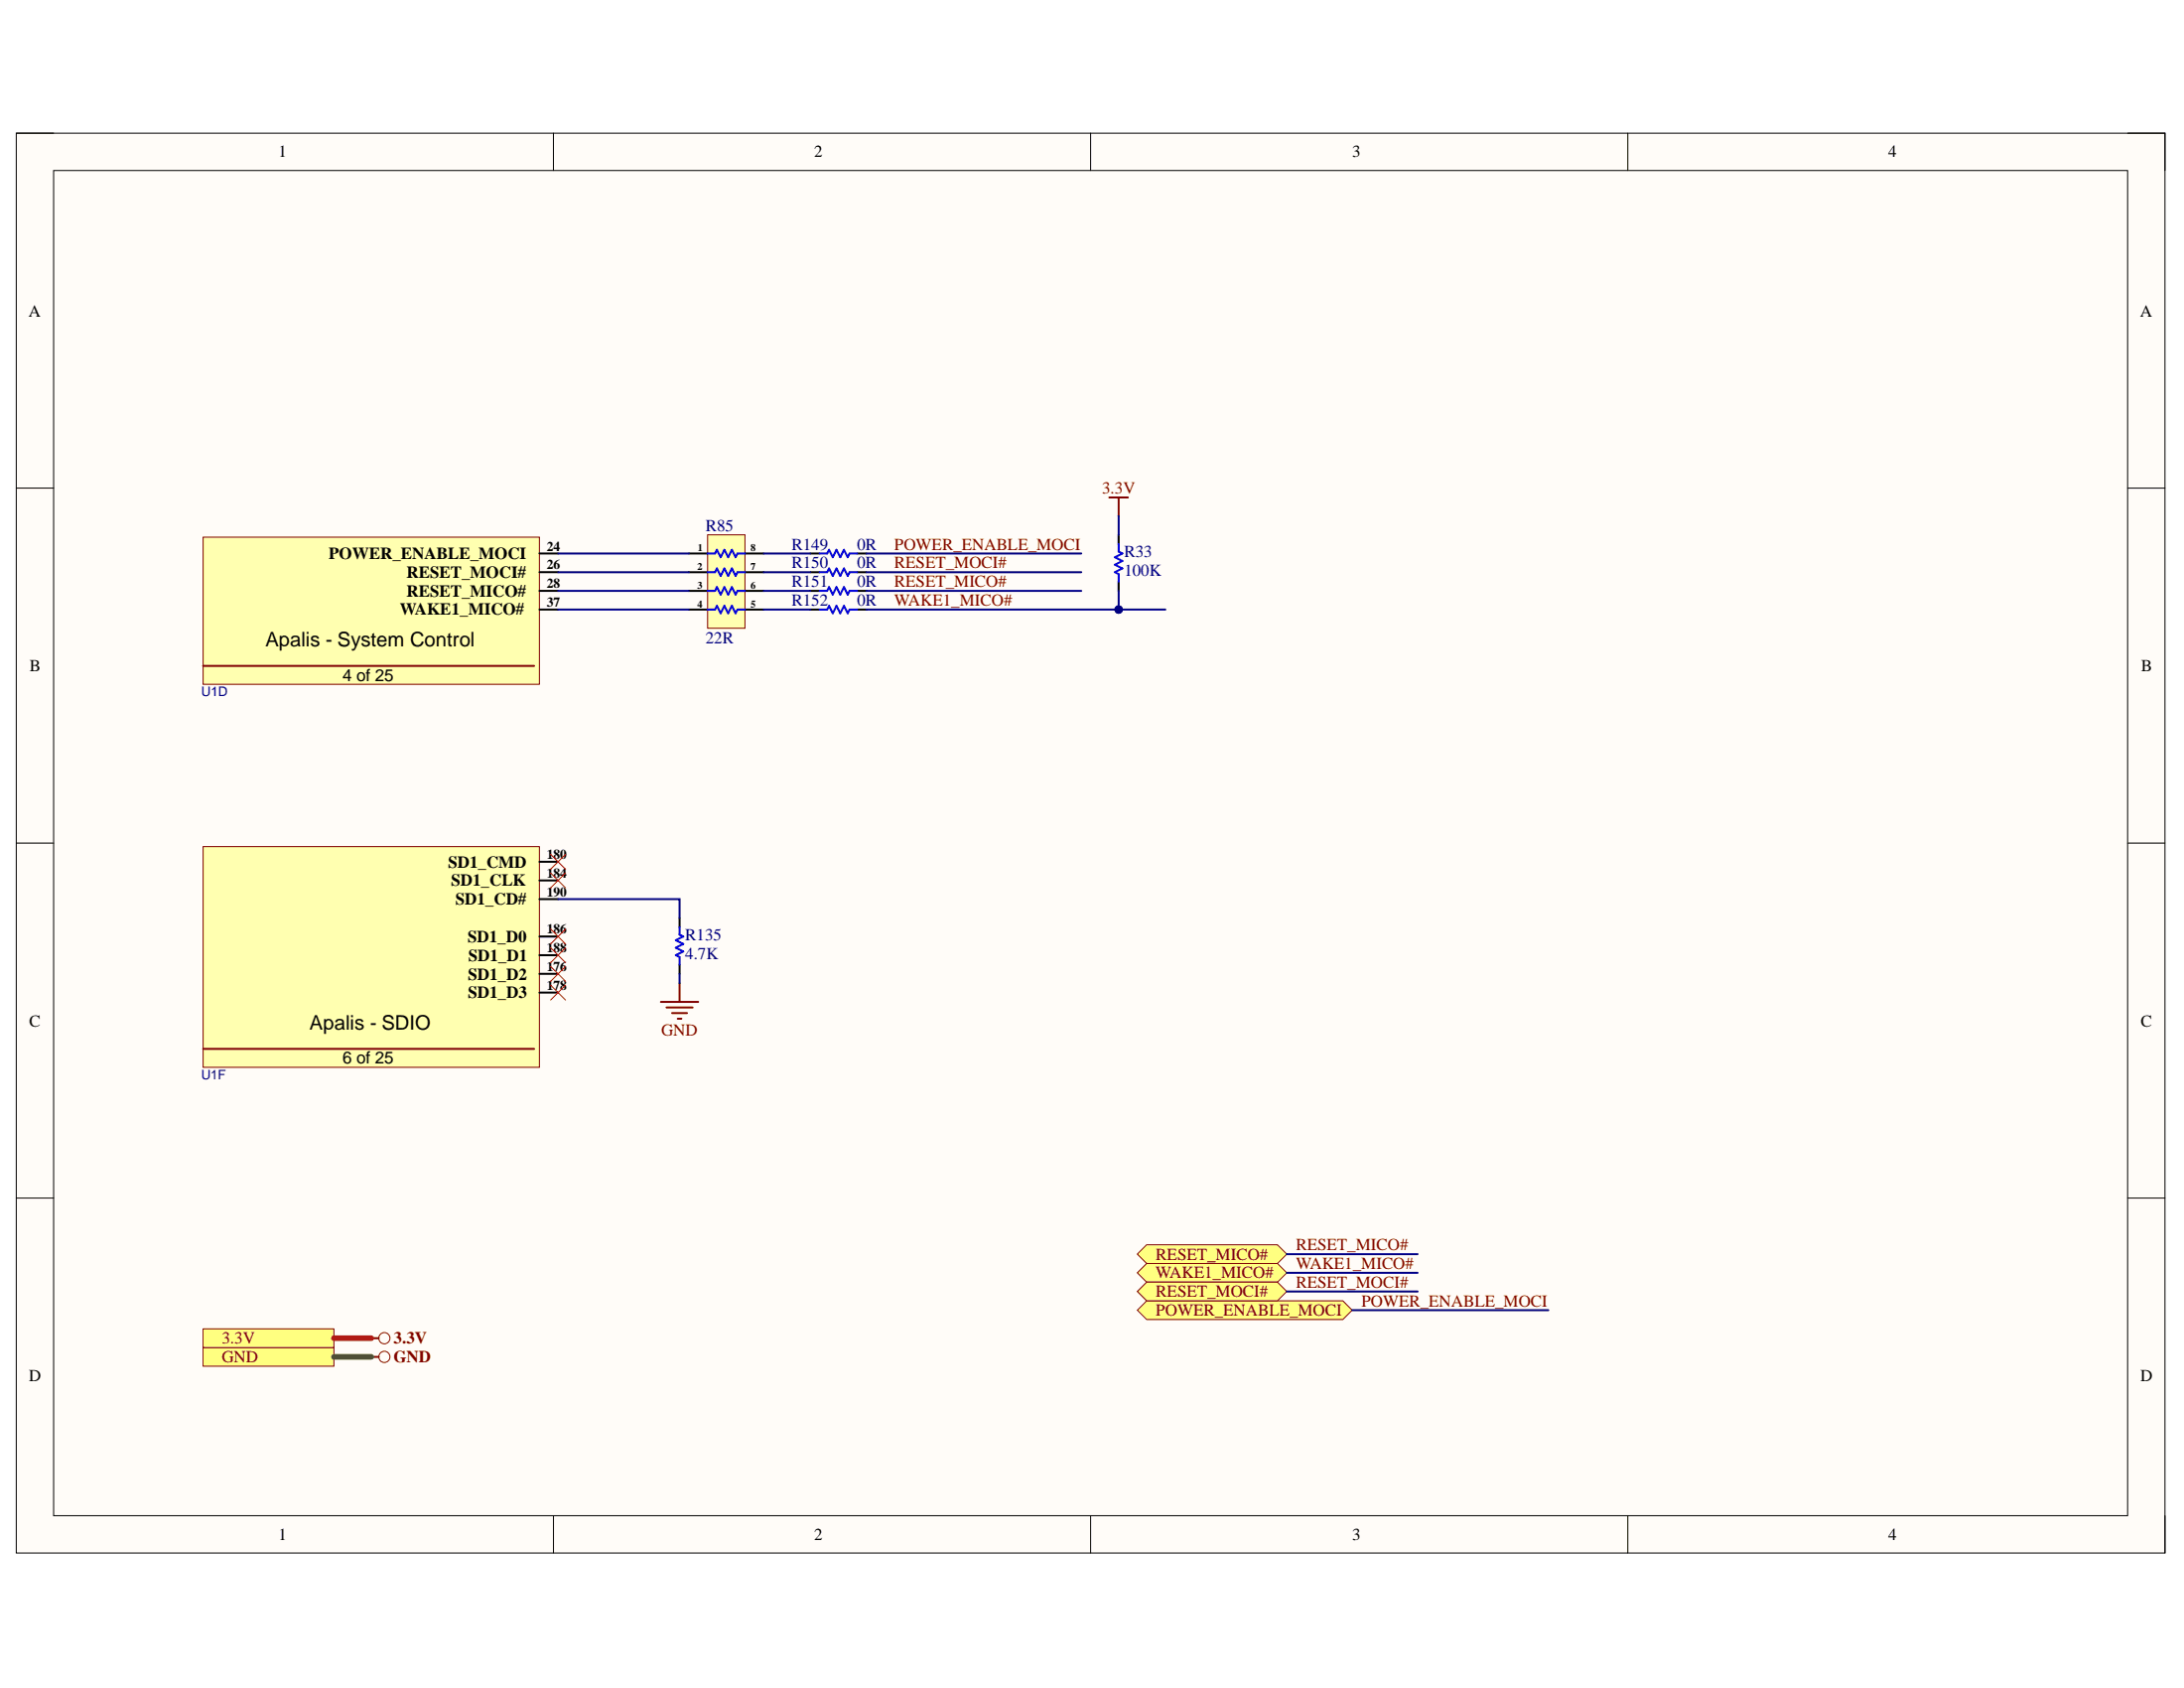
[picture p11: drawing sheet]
<svg xmlns="http://www.w3.org/2000/svg" width="279mm" height="216mm" viewBox="0 0 279 216" stroke-linecap="round" stroke-linejoin="round" font-family="sans-serif">
<path d="M2.1 17h274.9v181.6h-274.9z" fill-rule="evenodd" fill="#fffcf8"/>
<path d="M2.1 17h274.9v181.6h-274.9z" fill="none" stroke="#000" stroke-width=".13"/>
<path d="M6.9 21.8h265.3v172.1h-265.3z" fill-rule="evenodd" fill="#fffcf8"/>
<g fill="none" stroke="#000" stroke-width=".13">
<path d="M2.1 17h4.8M70.8 17v4.8M139.5 17v4.8M208.2 17v4.8M272.2 17h4.8v4.8M6.9 21.8h265.3v172.1h-265.3zM2.1 62.4h4.8M272.2 62.4h4.8M2.1 107.8h4.8M272.2 107.8h4.8M2.1 153.2h4.8M272.2 153.2h4.8"/>
<path d="M70.8 193.9v4.7M139.5 193.9v4.7M208.2 193.9v4.7M277 193.9v4.7"/>
</g>
<path d="M26 68.7h43v18.8h-43z" fill-rule="evenodd" fill="#ffffb0"/>
<path d="M26 68.7h43v18.8h-43z" fill="none" stroke="#800000" stroke-width=".13"/>
<path d="M69 70.8h2.4M69 73.2h2.4M69 75.6h2.4M69 78h2.4" fill="none" stroke="#000" stroke-width=".25"/>
<path d="M26 85.2h42.3" fill="none" stroke="#800000" stroke-width=".25"/>
<path d="M26 108.3h43v28.2h-43z" fill-rule="evenodd" fill="#ffffb0"/>
<path d="M26 108.3h43v28.2h-43z" fill="none" stroke="#800000" stroke-width=".13"/>
<path d="M26 134.2h42.3" fill="none" stroke="#800000" stroke-width=".25"/>
<path d="M69 112.6h2.4M69 115h2.4M69 110.2h2.4M69 119.8h2.4M69 122.2h2.4M69 124.6h2.4M69 127h2.4" fill="none" stroke="#000" stroke-width=".25"/>
<path d="M90.5 68.4h4.8v12h-4.8z" fill-rule="evenodd" fill="#ffffb0"/>
<path d="M90.5 68.4h4.8v12h-4.8z" fill="none" stroke="#800000" stroke-width=".13"/>
<g fill="none" stroke="#000" stroke-width=".25">
<path d="M88.1 70.8h2.4M88.1 73.2h2.4M88.1 75.6h2.4M88.1 78h2.4M95.3 70.8h2.4M95.3 73.2h2.4M95.3 75.6h2.4M95.3 78h2.4M103.7 70.8h1.2M103.7 73.2h1.2M103.7 75.6h1.2M103.7 78h1.2"/>
<path d="M109.6 70.8h1.2M109.6 73.2h1.2M109.6 75.6h1.2M109.6 78h1.2M143.1 68.4v1.2M143.1 74.4v1.2M86.9 117.4v1.2M86.9 123.4v1.2"/>
</g>
<path d="M90.5 70.8h1l.2-.5 .5 1 .5-1 .5 1 .4-1 .5 1 .2-.5h1M90.5 73.2h1l.2-.5 .5 1 .5-1 .5 1 .4-1 .5 1 .2-.5h1M90.5 75.6h1l.2-.5 .5 1 .5-1 .5 1 .4-1 .5 1 .2-.5h1M90.5 78h1l.2-.5 .5 .9 .5-.9 .5 .9 .4-.9 .5 .9 .2-.4h1M104.9 70.8h.9l.3-.5 .4 1 .5-1 .5 1 .5-1 .4 1 .3-.5h.9M104.9 73.2h.9l.3-.5 .4 1 .5-1 .5 1 .5-1 .4 1 .3-.5h.9M104.9 75.6h.9l.3-.5 .4 1 .5-1 .5 1 .5-1 .4 1 .3-.5h.9M104.9 78h.9l.3-.5 .4 .9 .5-.9 .5 .9 .5-.9 .4 .9 .3-.4h.9M143.1 69.6v1l.5 .2-1 .5 1 .5-1 .4 1 .5-1 .5 .5 .2v1M86.9 118.6v.9l.5 .3-.9 .5 .9 .4-.9 .5 .9 .5-.9 .5 .4 .2v1" fill="none" stroke="#00f" stroke-width=".25"/>
<path d="M141.9 63.6h2.4M143.1 63.6v2.4M84.5 128.1h4.8M85.3 128.9h3.3M86 129.6h1.9M86.7 130.3h.5M86.9 125.8v2.3" fill="none" stroke="#800000" stroke-width=".25"/>
<path d="M26 172.4h16.7v2.3h-16.7z" fill-rule="evenodd" fill="#ffff80"/>
<g fill="none" stroke="#800000" stroke-width=".13">
<path d="M26 172.4h16.7v2.3h-16.7z"/>
<circle cx="49.2" cy="173.5" r=".72"/>
</g>
<path d="M47.5 173.5h1" fill="none" stroke="#800000" stroke-width=".25"/>
<path d="M26 170h16.7v2.4h-16.7z" fill-rule="evenodd" fill="#ffff80"/>
<g fill="none" stroke="#800000" stroke-width=".13">
<path d="M26 170h16.7v2.4h-16.7z"/>
<circle cx="49.2" cy="171.2" r=".72"/>
</g>
<path d="M47.5 171.2h1" fill="none" stroke="#800000" stroke-width=".25"/>
<path d="M145.5 160.4l1.2-1.2h16.7l1.2 1.2-1.2 1.2h-16.7z" fill-rule="evenodd" fill="#ffff80"/>
<path d="M145.5 160.4l1.2-1.2h16.7l1.2 1.2-1.2 1.2h-16.7z" fill="none" stroke="#800000" stroke-width=".13"/>
<path d="M145.5 162.8l1.2-1.2h16.7l1.2 1.2-1.2 1.2h-16.7z" fill-rule="evenodd" fill="#ffff80"/>
<path d="M145.5 162.8l1.2-1.2h16.7l1.2 1.2-1.2 1.2h-16.7z" fill="none" stroke="#800000" stroke-width=".13"/>
<path d="M146.7 166.4h25.1l1.2 1.2-1.2 1.2h-25.1l-1.2-1.2z" fill-rule="evenodd" fill="#ffff80"/>
<path d="M146.7 166.4h25.1l1.2 1.2-1.2 1.2h-25.1l-1.2-1.2z" fill="none" stroke="#800000" stroke-width=".13"/>
<path d="M145.5 165.2l1.2-1.2h16.7l1.2 1.2-1.2 1.2h-16.7z" fill-rule="evenodd" fill="#ffff80"/>
<path d="M145.5 165.2l1.2-1.2h16.7l1.2 1.2-1.2 1.2h-16.7z" fill="none" stroke="#800000" stroke-width=".13"/>
<path d="M71.4 70.8h16.7M71.4 73.2h16.7M71.4 75.6h16.7M71.4 78h16.7M97.7 70.8h6M97.7 73.2h6M97.7 75.6h6M97.7 78h6M110.8 78h38.3M110.8 70.8h27.5M110.8 73.2h27.5M110.8 75.6h27.5" fill="none" stroke="#000080" stroke-width=".25"/>
<circle cx="143.1" cy="78" r=".48" fill="#000080"/>
<circle cx="143.1" cy="78" r=".48" fill="none" stroke="#000080" stroke-width=".13"/>
<path d="M143.1 66v2.4M143.1 75.6v2.4" fill="none" stroke="#000080" stroke-width=".25"/>
<circle cx="143.1" cy="78" r=".48" fill="#000080"/>
<circle cx="143.1" cy="78" r=".48" fill="none" stroke="#000080" stroke-width=".13"/>
<path d="M71.4 115h15.5v2.4M86.9 124.6v1.2M164.6 160.4h16.8M164.6 162.8h16.8M164.6 165.2h16.8M173 167.6h25.1" fill="none" stroke="#000080" stroke-width=".25"/>
<path d="M42.7 173.5h4.8" fill="none" stroke="#38761d" stroke-width=".72"/>
<path d="M42.7 171.2h4.8" fill="none" stroke="#f00" stroke-width=".72"/>
<path d="M70.4 109.3l2 1.9M70.4 111.7l2 1.9M70.4 118.8l2 1.9M72.4 109.3l-2 1.9M72.4 111.7l-2 1.9M72.4 118.8l-2 1.9M70.4 121.2l2 1.9M70.4 123.6l2 1.9M70.4 126l2 1.9M72.4 121.2l-2 1.9M72.4 123.6l-2 1.9M72.4 126l-2 1.9" fill="none" stroke="#f00" stroke-width=".13"/>
<g font-size="2.6">
<text x="34" y="82.7">Apalis - System Control</text>
<text x="39.6" y="131.7">Apalis - SDIO</text>
</g>
<g font-size="2.2">
<text x="35.6" y="20.1">1</text>
<text x="104.1" y="20.1">2</text>
<text x="173" y="20.1">3</text>
<text x="241.6" y="20.1">4</text>
<text x="3.7" y="40.5">A</text>
<text x="273.8" y="40.5">A</text>
<text x="42.1" y="71.5">POWER_ENABLE_MOCI</text>
<text x="52" y="73.9">RESET_MOCI#</text>
<text x="52" y="76.3">RESET_MICO#</text>
<text x="51.2" y="78.7">WAKE1_MICO#</text>
<text x="3.8" y="85.9">B</text>
<text x="43.8" y="87.1">4 of 25</text>
<text x="273.9" y="85.9">B</text>
<text x="57.3" y="111">SD1_CMD</text>
<text x="57.7" y="113.3">SD1_CLK</text>
<text x="58.3" y="115.7">SD1_CD#</text>
<text x="59.8" y="120.5">SD1_D0</text>
<text x="59.9" y="125.3">SD1_D2</text>
<text x="59.9" y="122.9">SD1_D1</text>
<text x="3.8" y="131.3">C</text>
<text x="59.9" y="127.7">SD1_D3</text>
<text x="273.9" y="131.3">C</text>
<text x="43.8" y="136">6 of 25</text>
<text x="3.7" y="176.7">D</text>
<text x="273.8" y="176.7">D</text>
<text x="35.6" y="197">1</text>
<text x="104.1" y="197">2</text>
<text x="173" y="197">3</text>
<text x="241.6" y="197">4</text>
</g>
<g font-size="2.2" fill="#800000">
<text x="141" y="63.2">3.3V</text>
<text x="114.4" y="70.3">POWER_ENABLE_MOCI</text>
<text x="114.4" y="72.7">RESET_MOCI#</text>
<text x="114.4" y="75.1">RESET_MICO#</text>
<text x="114.4" y="77.5">WAKE1_MICO#</text>
<text x="84.6" y="132.4">GND</text>
<text x="147.9" y="161.1">RESET_MICO#</text>
<text x="165.8" y="159.9">RESET_MICO#</text>
<text x="147.9" y="163.5">WAKE1_MICO#</text>
<text x="147.9" y="165.9">RESET_MOCI#</text>
<text x="165.8" y="162.3">WAKE1_MICO#</text>
<text x="165.8" y="164.7">RESET_MOCI#</text>
<text x="174.2" y="167.1">POWER_ENABLE_MOCI</text>
<text x="28.4" y="171.9">3.3V</text>
<text x="50.4" y="171.9">3.3V</text>
<text x="147.9" y="168.3">POWER_ENABLE_MOCI</text>
<text x="28.4" y="174.3">GND</text>
<text x="50.4" y="174.3">GND</text>
</g>
<g font-size="2.2" fill="#000080">
<text x="90.3" y="67.9">R85</text>
<text x="101.3" y="70.3">R149</text>
<text x="109.6" y="70.3">0R</text>
<text x="143.8" y="71.3">R33</text>
<text x="101.3" y="72.7">R150</text>
<text x="101.3" y="75.1">R151</text>
<text x="101.3" y="77.5">R152</text>
<text x="109.6" y="72.7">0R</text>
<text x="109.6" y="75.1">0R</text>
<text x="109.6" y="77.5">0R</text>
<text x="143.8" y="73.7">100K</text>
<text x="90.3" y="82.3">22R</text>
<text x="87.7" y="120.3">R135</text>
<text x="87.7" y="122.7">4.7K</text>
</g>
<g font-size="1.7">
<text x="69.9" y="70.4">24</text>
<text x="69.9" y="72.8">26</text>
<text x="69.9" y="75.2">28</text>
<text x="69.9" y="77.6">37</text>
<text x="69.9" y="112.2">184</text>
<text x="69.9" y="109.8">180</text>
<text x="69.9" y="114.6">190</text>
<text x="69.9" y="119.4">186</text>
<text x="69.9" y="121.8">188</text>
<text x="69.9" y="124.2">176</text>
<text x="69.9" y="126.6">178</text>
</g>
<g font-size="1.7" fill="#000080">
<text x="25.8" y="89.1">U1D</text>
<text x="25.8" y="138.1">U1F</text>
</g>
<g font-size="1.3">
<text x="89.3" y="70.5">1</text>
<text x="96" y="70.5">8</text>
<text x="89.2" y="72.9">2</text>
<text x="89.2" y="75.3">3</text>
<text x="89.2" y="77.7">4</text>
<text x="96" y="72.9">7</text>
<text x="96" y="75.3">6</text>
<text x="96" y="77.7">5</text>
</g>
</svg>
